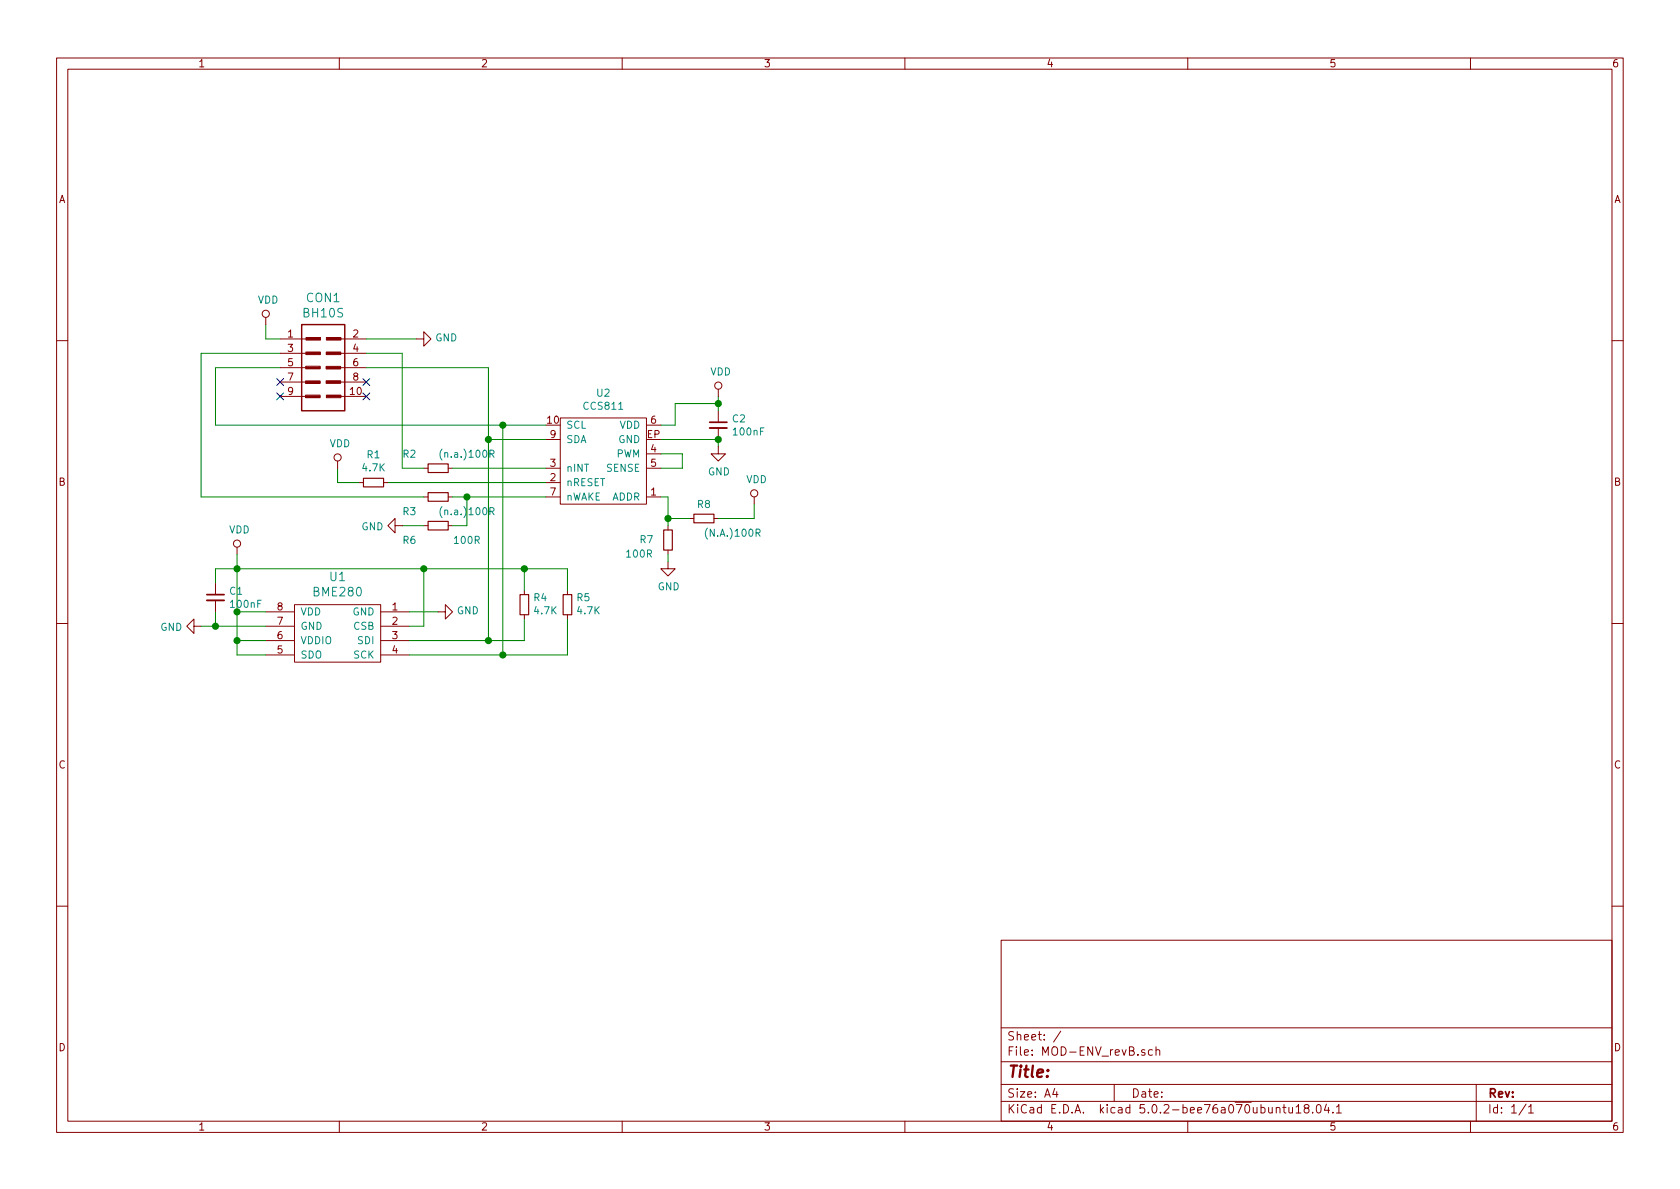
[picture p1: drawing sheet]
<svg xmlns="http://www.w3.org/2000/svg" width="297mm" height="210mm" viewBox="0 0 297 210" stroke-linecap="round" stroke-linejoin="round" font-family="sans-serif">
<g fill="none" stroke="#840000" stroke-width=".18">
<path d="M10 10.3h277v189.9h-277zM12 12.2h273v186.1h-273zM60 10.3v1.9M110 10.3v1.9M160 10.3v1.9M210 10.3v1.9M260 10.3v1.9M47 56.1v1.3M49.5 59.9h3.7M53.3 59.9h.8M54.1 59.7h2.6v.4h-2.6zM54.2 59.8h2.4v.2h-2.4v-.1h2.3h-2.3"/>
<path d="M57.7 59.7h2.6v.4h-2.6zM57.8 59.8h2.5v.2h-2.4l-.1-.1h2.3h-2.2M60.2 59.9h.8M61.1 59.9h3.7M73.7 59.9h1.2v-1.2l1.3 1.2-1.3 1.3v-1.3M10 60.2h2M49.5 70.1h3.7M49.5 67.6h3.7M49.5 65h3.7M49.5 62.5h3.7M53.3 70.1h.8M53.3 67.6h.8"/>
<path d="M53.3 65h.8M53.3 62.5h.8M54 69.9h2.6v.4h-2.6zM54 67.4h2.6v.4h-2.6zM54.1 64.8h2.5v.4h-2.5zM54.1 62.2h2.5v.5h-2.5zM54.1 70h2.5v.3h-2.4l-.1-.2h2.3h-2.2M54.1 64.9h2.5v.2l-2.4 .1-.1-.2h2.3h-2.2M54.2 67.5h2.4v.2h-2.4v-.1h2.3h-2.3M54.2 62.4h2.4v.2h-2.4v-.2h2.3l-2.3 .1M57.7 67.3h2.5v.5h-2.5zM57.7 64.8h2.5v.4h-2.5z"/>
<path d="M57.7 62.2h2.5v.5h-2.5zM57.7 69.9h2.6v.4h-2.6zM57.7 64.9h2.4v.2l-2.4 .1v-.2h2.3h-2.3M57.7 67.5h2.5v.2h-2.4l-.1-.2h2.3l-2.2 .1M57.7 62.4h2.5v.2h-2.4l-.1-.2h2.3l-2.2 .1M57.8 70h2.4v.2h-2.4v-.2h2.3l-2.3 .1M60.2 70.1h.8M60.2 67.6h.8M60.2 65h.8M60.2 62.5h.8M61.1 70.1h3.7M61.1 67.6h3.7"/>
<path d="M61.1 65h3.7M61.1 62.5h3.7M96.5 77.7h2.6M99.1 73.9h15.2v15.2h-15.2zM114.3 75.2h2.5M127 79v1.3h1.3l-1.3 1.2-1.3-1.2h1.3M127 68.8v1.3M127 72.6v1.9M127 75.7v2M285 60.2h2M41.9 96.8v1.2M59.7 81.5v1.3"/>
<path d="M63.5 85.3h.8M67.8 85.3h.8M69.8 93v-1.3l-1.2 1.3 1.2 1.2v-1.2h1.3M74.9 87.9h.8M74.9 82.8h.8M74.9 93h.8M79.2 87.9h.8M79.2 82.8h.8M79.2 93h.8M96.5 87.9h2.6M96.5 85.3h2.6M96.5 82.8h2.6"/>
<path d="M114.3 87.9h2.5M114.3 82.8h2.5M114.3 80.3h2.5M118.1 99.3v1.3h1.3l-1.3 1.2-1.3-1.2h1.3M118.1 93v.7M118.1 97.3v.7M121.9 91.7h.8M126.2 91.7h.8M133.3 87.9v1.2M10 110.3h2M34.3 110.7v-1.2l-1.3 1.2 1.3 1.3v-1.3h1.3M38.1 103.1v1.9"/>
<path d="M38.1 106.2v2M47 108.2h5.1M47 110.7h5.1M47 113.3h5.1M47 115.8h5.1M52.1 106.9h15.2v10.2h-15.2zM67.3 108.2h5.1M67.3 110.7h5.1M67.3 113.3h5.1M67.3 115.8h5.1M77.5 108.2h1.2v-1.3l1.3 1.3-1.3 1.3v-1.3M92.7 104.4v.8"/>
<path d="M92.7 108.7v.8M100.3 104.4v.8M100.3 108.7v.8M285 110.3h2M10 160.2h2M177 166.3h108v32h-108zM285 160.2h2M60 198.3v1.9M110 198.3v1.9M160 198.3v1.9M177 194.8h108M177 191.8h108"/>
<path d="M177 187.8h108M177 181.8h108M186.5 192.5l-.4 1h1M186.8 193v1M187.6 182.3l-1.3 2M197 191.8v3M202.4 185.7a.37 .37 0 0 0-.6 .1l.1 .2 .5 .2 .1 .1-.2 .3-.5-.1M203.8 185.7l-.5-.1-.3 .3 .2 .6h.6M204.4 185.7h.1a.37 .37 0 0 1 .6 .1v.8M204.4 185.1v1.5M210 198.3v1.9M226.8 195.8h.6"/>
<path d="M227 195.3v1.3l.4 .2M227.9 195.8v.9l.4 .1 .2-.1M228.5 195.8v1M229.2 195.8l.4-.5v1.5M229.2 196.8h.8M230.9 196l-.2-.2-.1-.2 .3-.3h.3l.2 .3v.2l-.7 .2a.48 .48 0 0 0 0 .7l.2 .1 .5-.1a.48 .48 0 0 0-.2-.7M232.1 196.7v.1M232.9 195.5l.3-.2a.94 .94 0 0 1 0 1.5l-.4-.3-.1-.6zM234.5 195.2l-.3 1.1h.9M234.9 195.8v1M235.7 196.7v.1M236.3 195.8l.4-.5v1.5"/>
<path d="M236.3 196.8h.9M260 198.3v1.9M261 191.8v6.5M269.8 195.2l-1.2 2M270.3 195.8l.4-.5v1.5M270.3 196.8h.8"/>
<circle cx="47" cy="55.5" r=".63"/>
<circle cx="127" cy="68.2" r=".63"/>
<circle cx="41.9" cy="96.1" r=".63"/>
<circle cx="59.7" cy="80.9" r=".63"/>
<circle cx="133.3" cy="87.2" r=".63"/>
</g>
<path d="M53.3 57.4h7.7v15.2h-7.7z" fill="none" stroke="#840000" stroke-width=".25"/>
<g fill="none" stroke="#008400" stroke-width=".18">
<path d="M47 57.4v2.5h2.5M64.8 59.9h8.9M49.5 65h-11.4v10.2h58.4M49.5 62.5h-13.9v25.4h39.3M64.8 65h21.6v48.3M64.8 62.5h6.3v20.3h3.8M86.4 77.7h10.1M88.9 75.2v40.6M116.8 77.7h10.2v1.3M127 71.4h-7.6v3.8h-2.6M127 70.1v2.5M41.9 98v17.8h5.1"/>
<path d="M59.7 82.8v2.5h3.8M68.6 85.3h27.9M71.1 93h3.8M80 82.8h16.5M80 87.9h16.5M82.5 87.9v5.1h-2.5M116.8 80.3h3.8v2.5h-3.8M116.8 87.9h1.3v5.1M118.1 98v1.3M118.1 91.7h3.8M133.3 89.1v2.6h-6.3M35.6 110.7h11.4"/>
<path d="M38.1 103.1v-2.5h62.2v3.8M38.1 108.2v2.5M41.9 113.3h5.1M41.9 108.2h5.1M72.4 108.2h5.1M74.9 100.6v10.1h-2.5M92.7 109.5v3.8h-20.3M92.7 100.6v3.8M100.3 109.5v6.3h-27.9"/>
</g>
<path d="M64.3 84.6h3.5v1.5h-3.5zM75.7 82h3.5v1.6h-3.5zM75.7 87.1h3.5v1.5h-3.5zM75.7 92.2h3.5v1.5h-3.5zM117.3 93.7h1.6v3.6h-1.6zM122.7 90.9h3.5v1.6h-3.5zM91.9 105.2h1.6v3.5h-1.6zM99.6 105.2h1.5v3.5h-1.5z" fill="none" stroke="#840000" stroke-width=".2"/>
<path d="M78.2 79.4a1.47 1.47 0 0 0 0 2M78.2 89.6a1.47 1.47 0 0 0 0 1.9M86.6 80.3l.6-.1 .2-.2-.1-.3-.2-.1h-.5v1.3M86.6 90.4h.6l.2-.2-.1-.3-.2-.1h-.5v1.2M86.9 80.3l.5 .6M86.9 90.4l.5 .6" fill="none" stroke="#008484" stroke-width=".18"/>
<path d="M125.5 75.7h3M36.6 106.2h3" fill="none" stroke="#840000" stroke-width=".33"/>
<path d="M125.5 74.7h3M36.6 105.2h3" fill="none" stroke="#840000" stroke-width=".3"/>
<g fill="#008400" stroke="#008400" stroke-width=".25">
<circle cx="127" cy="77.7" r=".51"/>
<circle cx="127" cy="71.4" r=".51"/>
<circle cx="86.4" cy="77.7" r=".51"/>
<circle cx="88.9" cy="75.2" r=".51"/>
<circle cx="38.1" cy="110.7" r=".51"/>
<circle cx="41.9" cy="100.6" r=".51"/>
<circle cx="41.9" cy="108.2" r=".51"/>
<circle cx="41.9" cy="113.3" r=".51"/>
<circle cx="86.4" cy="113.3" r=".51"/>
<circle cx="88.9" cy="115.8" r=".51"/>
<circle cx="74.9" cy="100.6" r=".51"/>
<circle cx="92.7" cy="100.6" r=".51"/>
<circle cx="82.6" cy="87.9" r=".51"/>
<circle cx="118.1" cy="91.7" r=".51"/>
</g>
<path d="M48.9 66.9l1.2 1.3M48.9 69.5l1.2 1.2M50.1 66.9l-1.2 1.3M50.1 69.5l-1.2 1.2M64.2 66.9l1.2 1.3M64.2 69.5l1.2 1.2M65.4 66.9l-1.2 1.3M65.4 69.5l-1.2 1.2" fill="none" stroke="#000084" stroke-width=".18"/>
<text font-size="2.8" fill="#840000" x="178" y="190.5">Title:</text>
<g font-size="2.1" fill="#008484">
<text x="54.2" y="53.4">CON1</text>
<text x="53.7" y="56.1">BH10S</text>
<text x="55.6" y="105.5">BME280</text>
<text x="58.3" y="102.8">U1</text>
</g>
<g font-size="2.1" fill="#840000">
<text x="178" y="184">Sheet: /</text>
<text x="178" y="186.7">File: MOD-ENV_revB.sch</text>
<text x="178" y="196.9">KiCad E.D.A. kicad 5.0.2-bee76a070ubuntu18.04.1</text>
<text x="178" y="194.1">Size: A4</text>
<text x="200" y="194.1">Date:</text>
<text x="263" y="194.1">Rev:</text>
<text x="263" y="196.9">Id: 1/1</text>
</g>
<g font-size="1.8" fill="#840000">
<text x="35" y="11.9">1</text>
<text x="85" y="11.9">2</text>
<text x="135" y="11.9">3</text>
<text x="185" y="11.9">4</text>
<text x="235" y="11.9">5</text>
<text x="285" y="11.9">6</text>
<text x="10.4" y="35.9">A</text>
<text x="285.4" y="35.9">A</text>
<text x="50.9" y="59.7">1</text>
<text x="62.4" y="59.7">2</text>
<text x="50.9" y="62.2">3</text>
<text x="50.9" y="64.8">5</text>
<text x="62.4" y="62.2">4</text>
<text x="62.4" y="64.8">6</text>
<text x="50.9" y="67.3">7</text>
<text x="50.9" y="69.8">9</text>
<text x="62" y="69.8">10</text>
<text x="62.4" y="67.3">8</text>
<text x="96.8" y="74.9">10</text>
<text x="97.3" y="77.5">9</text>
<text x="114.4" y="77.5">EP</text>
<text x="115.1" y="74.9">6</text>
<text x="97.3" y="82.5">3</text>
<text x="115.1" y="80">4</text>
<text x="115.1" y="82.5">5</text>
<text x="10.4" y="85.9">B</text>
<text x="97.3" y="85.1">2</text>
<text x="97.3" y="87.6">7</text>
<text x="115.1" y="87.6">1</text>
<text x="285.4" y="85.9">B</text>
<text x="49" y="107.9">8</text>
<text x="69.4" y="107.9">1</text>
<text x="49" y="113">6</text>
<text x="49" y="110.5">7</text>
<text x="69.4" y="110.5">2</text>
<text x="69.4" y="113">3</text>
<text x="49" y="115.6">5</text>
<text x="69.4" y="115.6">4</text>
<text x="10.4" y="135.9">C</text>
<text x="285.4" y="135.9">C</text>
<text x="10.4" y="185.9">D</text>
<text x="285.4" y="185.9">D</text>
<text x="35" y="199.9">1</text>
<text x="85" y="199.9">2</text>
<text x="135" y="199.9">3</text>
<text x="185" y="199.9">4</text>
<text x="235" y="199.9">5</text>
<text x="285" y="199.9">6</text>
</g>
<g font-size="1.8" fill="#008484">
<text x="45.6" y="53.7">VDD</text>
<text x="77" y="60.4">GND</text>
<text x="105.6" y="70.1">U2</text>
<text x="125.6" y="66.4">VDD</text>
<text x="100.1" y="75.8">SCL</text>
<text x="103.4" y="72.5">CCS811</text>
<text x="109.6" y="75.8">VDD</text>
<text x="129.5" y="74.7">C2</text>
<text x="129.8" y="77">100nF</text>
<text x="58.3" y="79.1">VDD</text>
<text x="64.2" y="83.4">4.7K</text>
<text x="64.9" y="81">R1</text>
<text x="71.3" y="80.9">R2</text>
<text x="78.3" y="80.9">(n.a.)100R</text>
<text x="100.1" y="83.4">nINT</text>
<text x="100.1" y="78.4">SDA</text>
<text x="107.3" y="83.4">SENSE</text>
<text x="109" y="80.9">PWM</text>
<text x="109.3" y="78.4">GND</text>
<text x="100.1" y="86">nRESET</text>
<text x="100.1" y="88.5">nWAKE</text>
<text x="108.2" y="88.5">ADDR</text>
<text x="123.3" y="89.8">R8</text>
<text x="125.2" y="84.1">GND</text>
<text x="131.9" y="85.4">VDD</text>
<text x="40.5" y="94.3">VDD</text>
<text x="63.9" y="93.8">GND</text>
<text x="71.3" y="91.1">R3</text>
<text x="78.3" y="91.1">(n.a.)100R</text>
<text x="125.1" y="94.9">(N.A.)100R</text>
<text x="71.3" y="96.2">R6</text>
<text x="80.4" y="96.2">100R</text>
<text x="110.9" y="98.6">100R</text>
<text x="113.2" y="96.1">R7</text>
<text x="40.6" y="105.2">C1</text>
<text x="40.9" y="107.5">100nF</text>
<text x="94.4" y="106.3">R4</text>
<text x="102" y="106.3">R5</text>
<text x="116.3" y="104.4">GND</text>
<text x="28.3" y="111.6">GND</text>
<text x="53.1" y="113.9">VDDIO</text>
<text x="53.1" y="111.4">GND</text>
<text x="53.1" y="108.8">VDD</text>
<text x="62.4" y="108.8">GND</text>
<text x="62.6" y="111.4">CSB</text>
<text x="63.3" y="113.9">SDI</text>
<text x="80.8" y="108.6">GND</text>
<text x="94.6" y="108.6">4.7K</text>
<text x="102.2" y="108.6">4.7K</text>
<text x="53.1" y="116.5">SDO</text>
<text x="62.6" y="116.5">SCK</text>
</g>
</svg>
